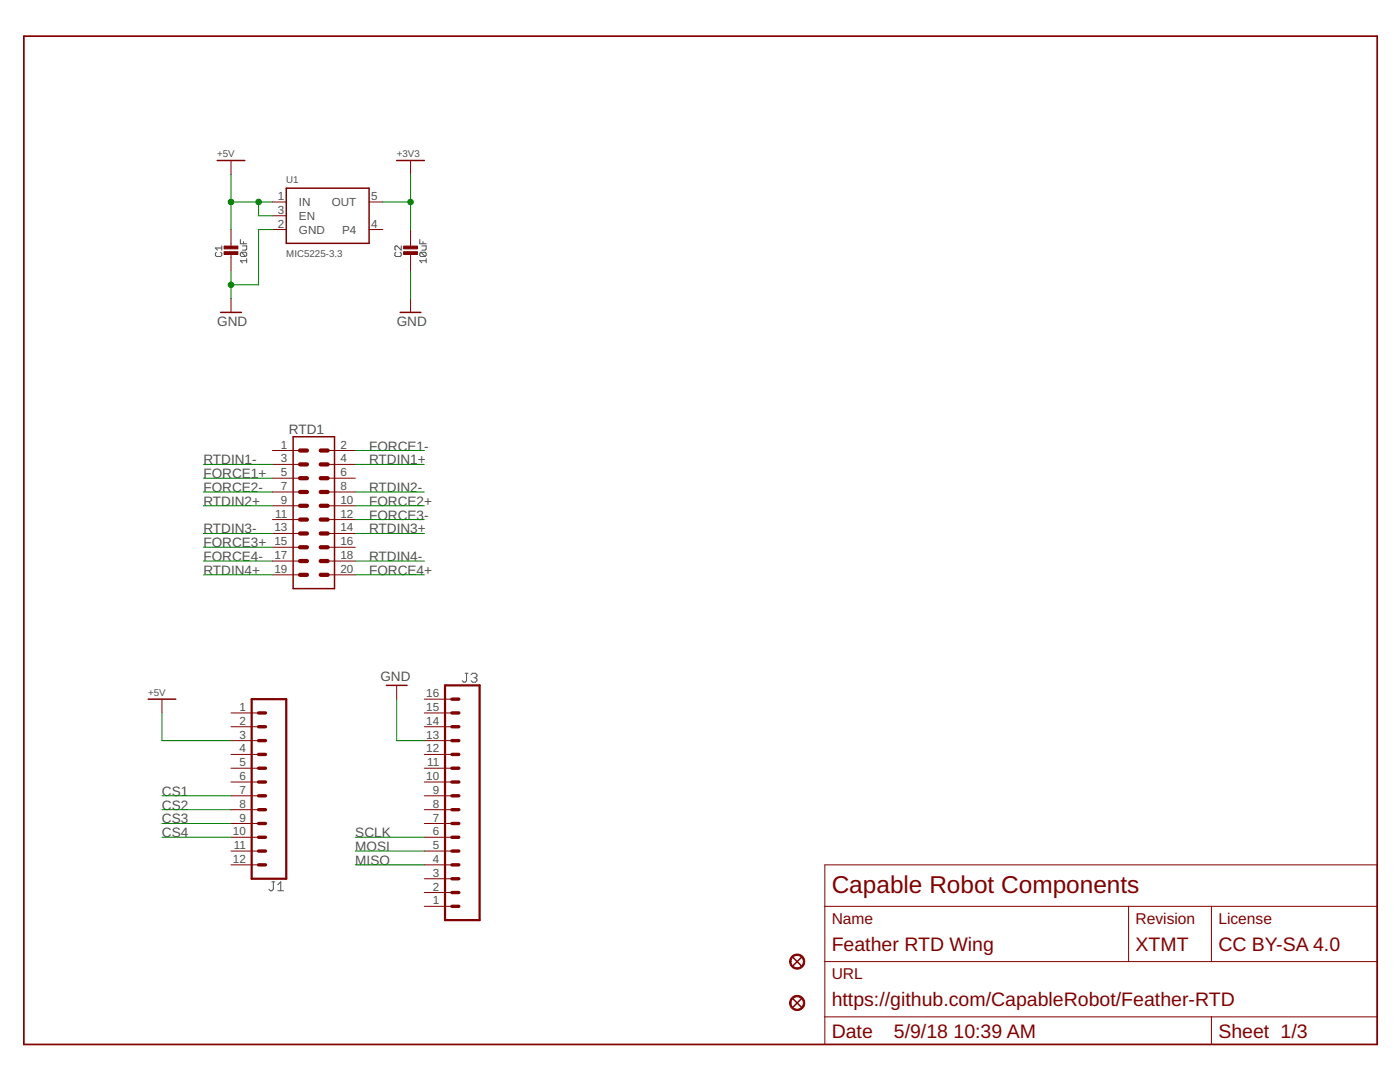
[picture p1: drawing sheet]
<svg xmlns="http://www.w3.org/2000/svg" width="279mm" height="216mm" viewBox="0 0 279 216" stroke-linecap="round" stroke-linejoin="round" font-family="sans-serif">
<g fill="none" stroke="#505050" stroke-width=".2">
<path d="M43.2 50.3l-.2 .2v.5l.2 .2h.8l.3-.2v-.5l-.3-.2M44.3 49.1v.8M44.3 49.5h-1.3l.4 .4M48 47.8v.8h1.2M48.2 50.3h.8l.2 .2v.5l-.2 .2M48.2 50.3l-.2 .2v.5l.2 .2h.8M48.2 50.3l.8 .9M48.4 49.1h.8v.6l-.2 .2h-.6M48.6 48.2v.4M49.2 52h-1.2l.4 .5M49.2 51.6v.9M79 50.3l-.2 .2v.5l.2 .2h.9l.2-.2v-.5l-.2-.2"/>
<path d="M80.1 49.1v.8l-.9-.8-.4 .2v.4l.2 .2M83.8 47.8v.8h1.2M84 50.3l-.2 .2v.5l.2 .2h.8M84 50.3h.8l.2 .2v.5l-.2 .2M84 50.3l.8 .9M84.2 49.1h.8v.6l-.2 .2h-.6M84.4 48.2v.4M85 52h-1.2l.4 .5M85 51.6v.9M92.8 134.3h.6M93.1 134.3v1.5l-.3 .3h-.3l-.3-.3M94 134.6l.3-.3h.6l.3 .3v.3l-.3 .3"/>
<path d="M94.6 135.2h.3M94.9 135.2l.3 .3v.3l-.3 .3h-.6l-.3-.3M54.3 176h.5M54.5 176v1.4l-.2 .3h-.3l-.3-.3M55.4 177.7h1.2M55.4 176.6l.6-.6v1.7"/>
</g>
<path d="M43.3 32h5.6M57.1 37.5h16.6v11.1h-16.6zM79.2 32h5.5M44 62.3h4.2M79.9 62.3h4.1M58.5 87.1h8.3v30.4h-8.3zM29.6 139.5h5.5M77.1 136.8h4.1M158.3 199.3l1.6 1.7M158.3 191.1l1.6 1.6M159.9 199.3l-1.6 1.7M159.9 191.1l-1.6 1.6" fill="none" stroke="#800000" stroke-width=".3"/>
<g fill="#800000" stroke="#800000" stroke-width=".2">
<path d="M158 199.1a1.52 1.52 0 0 1 2.4 .2 1.52 1.52 0 0 1-.9 2.3 1.52 1.52 0 0 1-1.9-1.5h.3a1.24 1.24 0 0 1 1.8-1 1.24 1.24 0 0 1 .1 2.1 1.24 1.24 0 0 1-1.9-.8v-.3h-.3z" fill-rule="evenodd"/>
<path d="M158 190.9a1.52 1.52 0 0 1 2.4 .2 1.52 1.52 0 0 1-.9 2.2 1.52 1.52 0 0 1-1.9-1.4h.3a1.24 1.24 0 0 1 1.8-1.1 1.24 1.24 0 0 1 .1 2.1 1.24 1.24 0 0 1-1.9-.7v-.3h-.3z" fill-rule="evenodd"/>
</g>
<g fill="none" stroke="#800000" stroke-width=".2">
<path d="M46.1 32v2.8M81.9 32v2.8M46.1 45.8v3.6M46.1 50.5v3.6M46.1 59.6v2.7M54.4 40.3h2.7M54.4 43.1h2.7M54.4 45.8h2.7M73.7 40.3h2.7M73.7 45.8h2.7M81.9 45.8v3.6M81.9 50.5v3.6"/>
<path d="M81.9 59.6v2.7M54.4 89.9h5.5M54.4 92.7h5.5M54.4 95.4h5.5M54.4 98.2h5.5M65.4 89.9h5.5M65.4 92.7h5.5M65.4 95.4h5.5M65.4 98.2h5.5M54.4 100.9h5.5M54.4 103.7h5.5M54.4 106.4h5.5"/>
<path d="M54.4 109.2h5.5M54.4 112h5.5M54.4 114.7h5.5M65.4 100.9h5.5M65.4 103.7h5.5M65.4 106.4h5.5M65.4 109.2h5.5M65.4 112h5.5M65.4 114.7h5.5M32.3 139.5v2.8M79.2 136.8v2.7M84.7 139.5h5.5"/>
<path d="M46.1 142.3h5.5M46.1 145h5.5M46.1 147.8h5.5M46.1 150.5h5.5M46.1 153.3h5.5M46.1 156h5.5M46.1 158.8h5.5M84.7 142.3h5.5M84.7 145h5.5M84.7 147.8h5.5M84.7 150.5h5.5M84.7 153.3h5.5"/>
<path d="M84.7 156h5.5M84.7 158.8h5.5M46.1 161.6h5.5M46.1 164.3h5.5M46.1 167.1h5.5M46.1 169.8h5.5M46.1 172.6h5.5M84.7 161.6h5.5M84.7 164.3h5.5M84.7 167.1h5.5M84.7 169.8h5.5M84.7 172.6h5.5"/>
<path d="M84.7 178.1h5.5M84.7 175.3h5.5M164.6 172.6h110.2v35.8h-110.2zM84.7 180.8h5.5M164.6 180.8h110.2M164.6 191.9h110.2M225.2 180.8v11.1M241.8 180.8v11.1M164.6 202.9h110.2M241.8 202.9v5.5"/>
</g>
<g fill="#800000" stroke="#800000" stroke-width=".2">
<path d="M44.7 50.2h2.8v.6h-2.8z"/>
<path d="M44.7 49.1h2.8v.6h-2.8z"/>
<path d="M80.6 50.2h2.7v.6h-2.7z"/>
<path d="M80.6 49.1h2.7v.6h-2.7z"/>
</g>
<g fill="none" stroke="#800000" stroke-width=".85">
<path d="M59.9 89.9h1.4M59.9 92.7h1.4M59.9 95.4h1.4M59.9 98.2h1.4M64 89.9h1.4M64 92.7h1.4M64 95.4h1.4M64 98.2h1.4M59.9 100.9h1.4M59.9 103.7h1.4M59.9 106.4h1.4M59.9 109.2h1.4"/>
<path d="M59.9 112h1.4M59.9 114.7h1.4M64 100.9h1.4M64 103.7h1.4M64 106.4h1.4M64 109.2h1.4M64 112h1.4M64 114.7h1.4"/>
</g>
<path d="M50.2 139.5h6.9v35.8h-6.9zM88.8 136.8h6.9v46.8h-6.9z" fill="none" stroke="#800000" stroke-width=".44"/>
<g fill="none" stroke="#800000" stroke-width=".68">
<path d="M90.2 139.5h1.4M51.6 147.8h1.4M51.6 145h1.4M51.6 142.3h1.4M51.6 153.3h1.4M51.6 150.5h1.4M51.6 156h1.4M51.6 158.8h1.4M90.2 147.8h1.4M90.2 145h1.4M90.2 142.3h1.4M90.2 153.3h1.4"/>
<path d="M90.2 150.5h1.4M90.2 156h1.4M90.2 158.8h1.4M51.6 161.6h1.4M51.6 164.3h1.4M51.6 167.1h1.4M51.6 169.8h1.4M51.6 172.6h1.4M90.2 161.6h1.4M90.2 164.3h1.4M90.2 167.1h1.4M90.2 169.8h1.4"/>
<path d="M90.2 172.6h1.4M90.2 175.3h1.4M90.2 178.1h1.4M90.2 180.8h1.4"/>
</g>
<path d="M4.8 7.2h270v201.2h-270z" fill="none" stroke="#800000" stroke-width=".34"/>
<g fill="none" stroke="#008000" stroke-width=".2">
<path d="M46.1 34.8v11M81.9 34.8v11M46.1 54.1v5.5M46.1 40.3h8.3M51.6 40.3v2.8h2.8M54.4 45.8h-2.8v11h-5.5M76.4 40.3h5.5M81.9 54.1v5.5M40.6 92.7h13.8M40.6 95.4h13.8M40.6 98.2h13.8M70.9 89.9h13.8"/>
<path d="M70.9 92.7h13.8M70.9 98.2h13.8M40.6 112h13.8M40.6 114.7h13.8M40.6 100.9h13.8M40.6 106.4h13.8M40.6 109.2h13.8M70.9 112h13.8M70.9 114.7h13.8M70.9 100.9h13.8M70.9 103.7h13.8M70.9 106.4h13.8"/>
<path d="M79.2 139.5v8.3h5.5M32.3 142.3v5.5h13.8M32.3 158.8h13.8M32.3 167.1h13.8M32.3 164.3h13.8M32.3 161.6h13.8M70.9 167.1h13.8M70.9 169.8h13.8M70.9 172.6h13.8"/>
</g>
<g fill="#008000" stroke="#008000" stroke-width=".2">
<circle cx="46.1" cy="56.8" r=".55"/>
<circle cx="51.6" cy="40.3" r=".55"/>
<circle cx="46.1" cy="40.3" r=".55"/>
<circle cx="81.9" cy="40.3" r=".55"/>
</g>
<text font-size="4.9" fill="#800000" x="166" y="178.1">Capable Robot Components</text>
<g font-size="3.9" fill="#800000">
<text x="166" y="189.8">Feather RTD Wing</text>
<text x="226.6" y="189.8">XTMT</text>
<text x="243.1" y="189.8">CC BY-SA 4.0</text>
<text x="166" y="200.8">https://github.com/CapableRobot/Feather-RTD</text>
<text x="166" y="207">Date</text>
<text x="178.4" y="207">5/9/18</text>
<text x="190.3" y="207">10:39 AM</text>
<text x="243.1" y="207">Sheet 1/3</text>
</g>
<g font-size="3.1" fill="#800000">
<text x="166" y="184.3">Name</text>
<text x="226.6" y="184.3">Revision</text>
<text x="243.1" y="184.3">License</text>
<text x="166" y="195.3">URL</text>
</g>
<g font-size="2.7" fill="#505050">
<text x="43.3" y="65.1">GND</text>
<text x="79.2" y="65.1">GND</text>
<text x="57.7" y="86.6">RTD1</text>
<text x="73.7" y="89.9">FORCE1-</text>
<text x="40.6" y="92.7">RTDIN1-</text>
<text x="40.6" y="95.4">FORCE1+</text>
<text x="73.7" y="92.7">RTDIN1+</text>
<text x="40.6" y="98.2">FORCE2-</text>
<text x="40.6" y="100.9">RTDIN2+</text>
<text x="73.7" y="98.2">RTDIN2-</text>
<text x="73.7" y="100.9">FORCE2+</text>
<text x="40.6" y="106.4">RTDIN3-</text>
<text x="73.7" y="103.7">FORCE3-</text>
<text x="73.7" y="106.4">RTDIN3+</text>
<text x="40.6" y="112">FORCE4-</text>
<text x="40.6" y="109.2">FORCE3+</text>
<text x="73.7" y="112">RTDIN4-</text>
<text x="40.6" y="114.7">RTDIN4+</text>
<text x="73.7" y="114.7">FORCE4+</text>
<text x="75.9" y="135.9">GND</text>
<text x="32.3" y="158.8">CS1</text>
<text x="32.3" y="161.6">CS2</text>
<text x="32.3" y="167.1">CS4</text>
<text x="32.3" y="164.3">CS3</text>
<text x="70.9" y="167.1">SCLK</text>
<text x="70.9" y="169.8">MOSI</text>
<text x="70.9" y="172.6">MISO</text>
</g>
<g font-size="2.3" fill="#505050">
<text x="55.4" y="39.9">1</text>
<text x="59.7" y="41.1">IN</text>
<text x="66.2" y="41.1">OUT</text>
<text x="74" y="39.9">5</text>
<text x="55.4" y="42.7">3</text>
<text x="55.4" y="45.4">2</text>
<text x="59.7" y="43.9">EN</text>
<text x="59.7" y="46.6">GND</text>
<text x="68.3" y="46.6">P4</text>
<text x="74" y="45.4">4</text>
<text x="56.1" y="89.5">1</text>
<text x="67.9" y="89.5">2</text>
<text x="56.1" y="92.3">3</text>
<text x="56.1" y="95">5</text>
<text x="67.9" y="92.3">4</text>
<text x="67.9" y="95">6</text>
<text x="56.1" y="97.8">7</text>
<text x="56.1" y="100.5">9</text>
<text x="67.9" y="97.8">8</text>
<text x="67.9" y="100.5">10</text>
<text x="54.8" y="106.1">13</text>
<text x="54.9" y="103.3">11</text>
<text x="67.9" y="103.3">12</text>
<text x="67.9" y="106.1">14</text>
<text x="54.8" y="108.8">15</text>
<text x="54.8" y="111.6">17</text>
<text x="67.9" y="108.8">16</text>
<text x="67.9" y="111.6">18</text>
<text x="54.8" y="114.3">19</text>
<text x="67.9" y="114.3">20</text>
<text x="47.8" y="141.9">1</text>
<text x="85.1" y="141.9">15</text>
<text x="85.1" y="139.1">16</text>
<text x="47.8" y="144.6">2</text>
<text x="47.8" y="147.4">3</text>
<text x="85.1" y="147.4">13</text>
<text x="85.1" y="144.6">14</text>
<text x="47.8" y="150.1">4</text>
<text x="47.8" y="152.9">5</text>
<text x="47.8" y="155.7">6</text>
<text x="85.1" y="155.7">10</text>
<text x="85.1" y="150.1">12</text>
<text x="85.2" y="152.9">11</text>
<text x="47.8" y="158.4">7</text>
<text x="47.8" y="161.2">8</text>
<text x="86.4" y="161.2">8</text>
<text x="86.4" y="158.4">9</text>
<text x="46.5" y="166.7">10</text>
<text x="47.8" y="163.9">9</text>
<text x="86.4" y="166.7">6</text>
<text x="86.4" y="163.9">7</text>
<text x="46.5" y="172.2">12</text>
<text x="46.7" y="169.4">11</text>
<text x="86.4" y="172.2">4</text>
<text x="86.4" y="169.4">5</text>
<text x="86.4" y="177.7">2</text>
<text x="86.4" y="175">3</text>
<text x="86.4" y="180.5">1</text>
</g>
<g font-size="1.9" fill="#505050">
<text x="43.3" y="31.3">+5V</text>
<text x="79.2" y="31.3">+3V3</text>
<text x="57.1" y="36.4">U1</text>
<text x="57.1" y="51.3">MIC5225-3.3</text>
<text x="29.6" y="138.8">+5V</text>
</g>
</svg>
